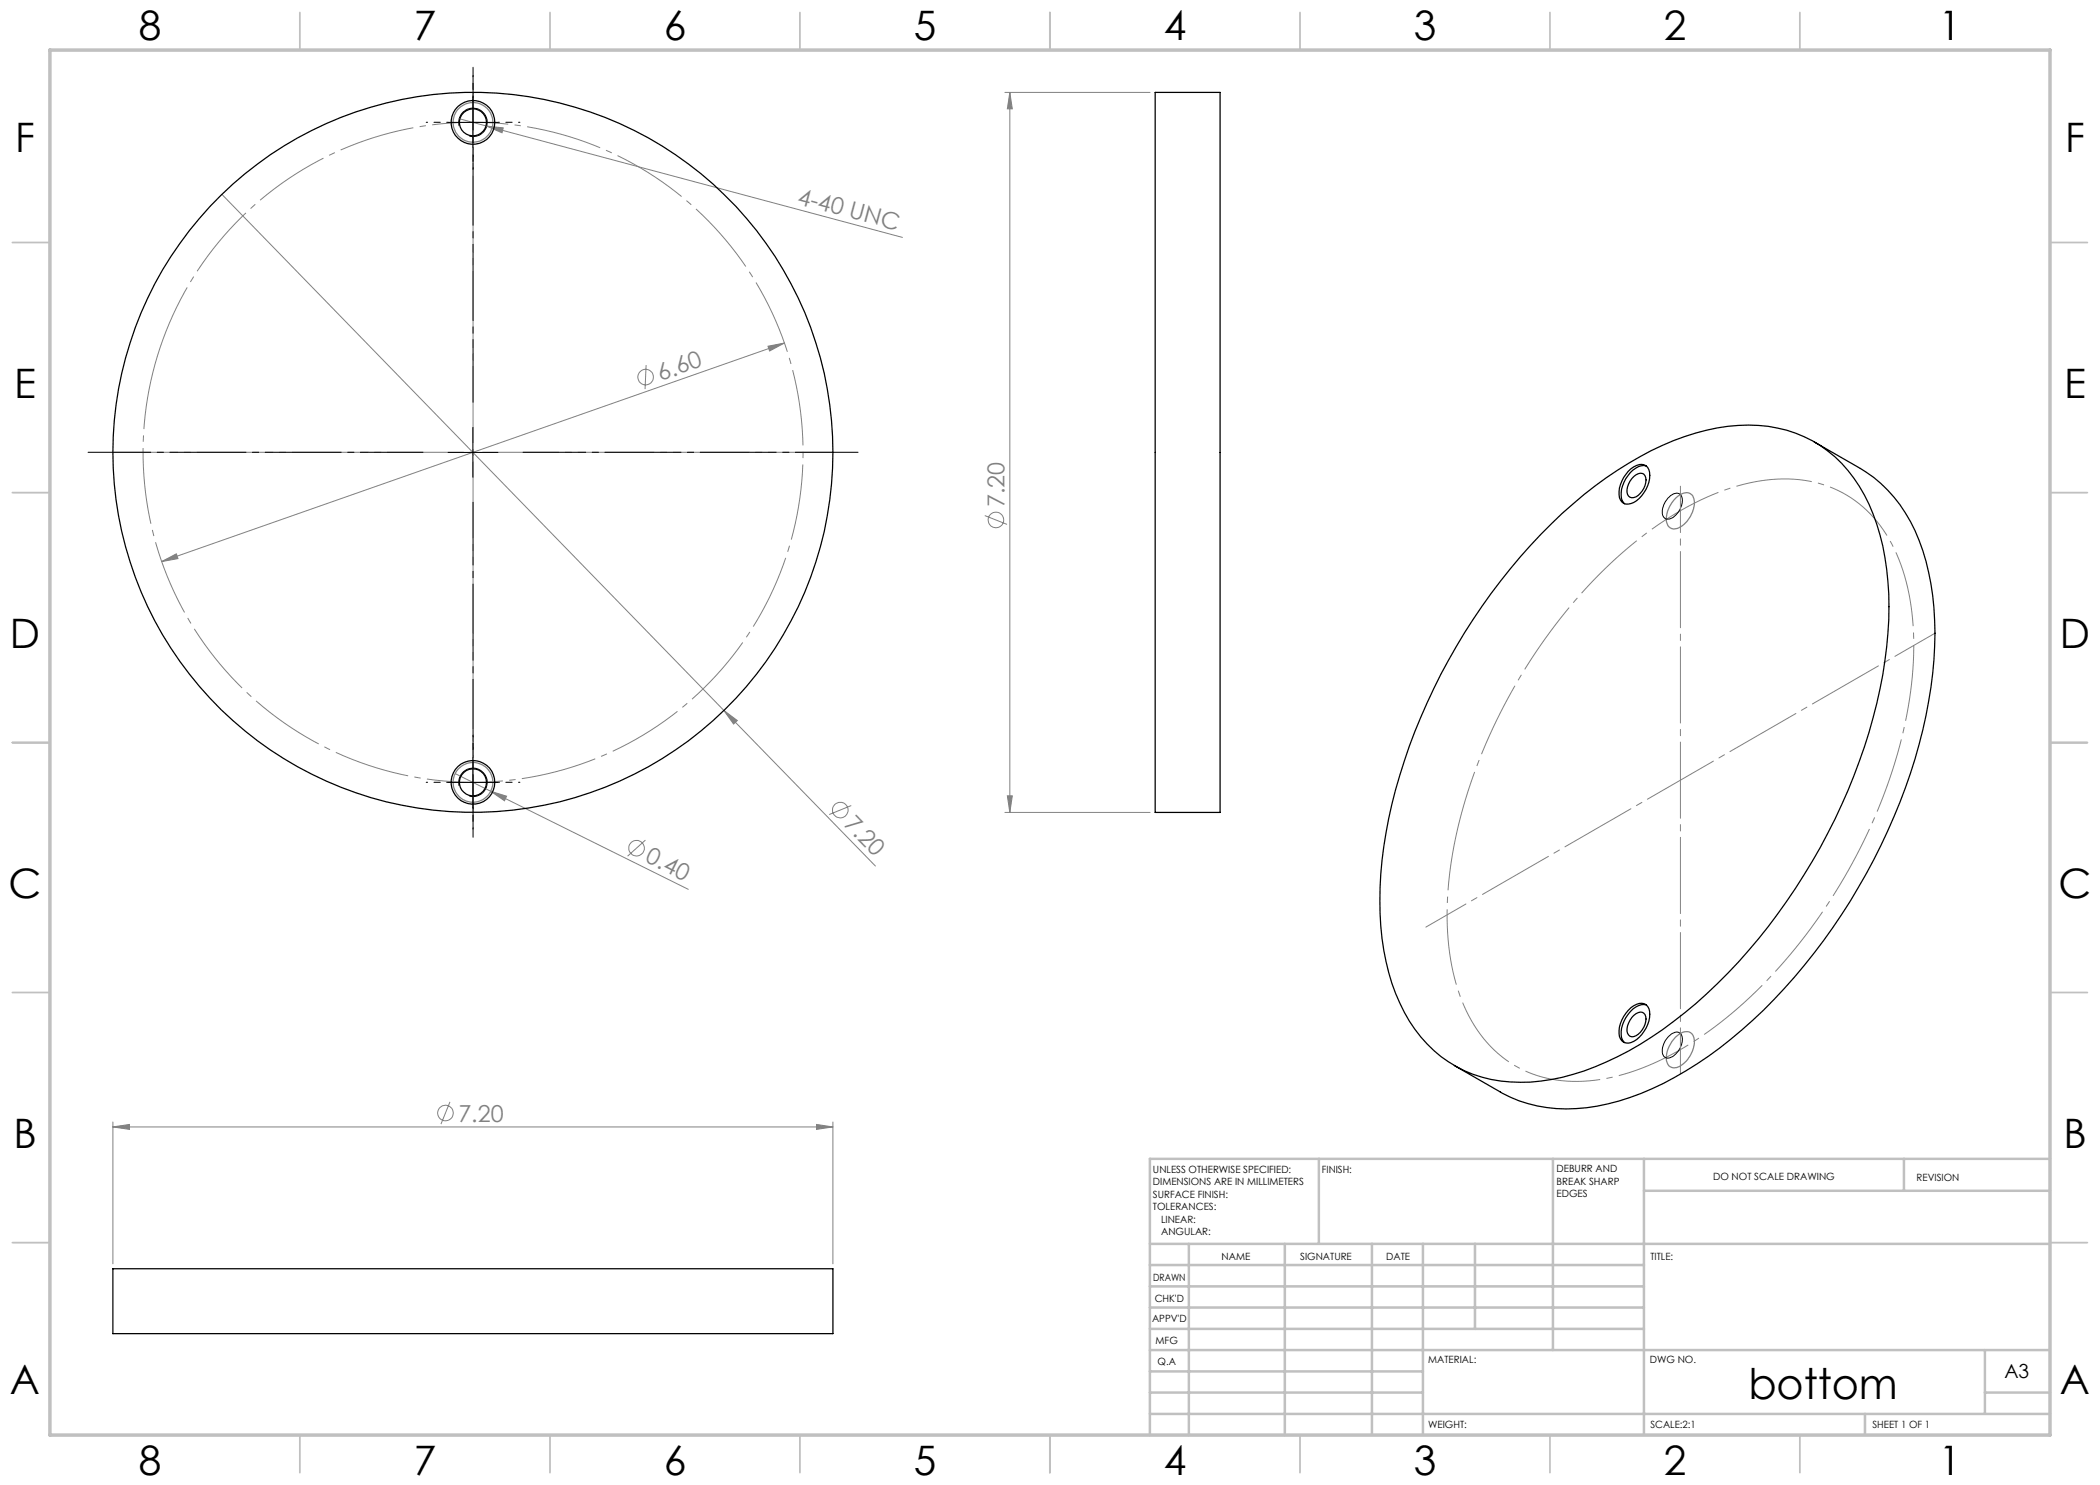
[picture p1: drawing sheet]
<svg xmlns="http://www.w3.org/2000/svg" width="420mm" height="297mm" viewBox="0 0 420 297" stroke-linecap="round" stroke-linejoin="round" font-family="sans-serif">
<g fill="none" stroke="#808080" stroke-width=".2">
<path d="M201 18.5h29M202 18.5l.5 3.3h-1zM202 18.5v144M44.4 38.9l100.4 103.2M91.8 23.7l5.5 1.5M97.3 25.2l3.3 .4-.2 1zM97.3 25.2l83.2 22.3M129.2 73l-.2 4.8M153.6 69.2l3.3-.6-3 1.6zM156.9 68.6l-124.6 43.7M32.3 112.3l3-1.5 .3 .9zM197 103.1l4.4 1.8"/>
<path d="M91.1 154.7l46.6 23.2M98.1 158.3l3.2 .9-.4 1zM144.8 142.1l2.7 2-.8 .7zM144.8 142.1l30.3 31.1M201.5 159.2h1l-.5 3.3zM129.1 168l-3.6 3.2M170.3 161.1l-4.5 1.8M201 162.5h29M22.6 225.4l3.3-.5v1zM22.6 224.4v28.4M22.6 225.4h144M90 220.4l-1.8 4.4"/>
<path d="M163.3 224.9l3.3 .5-3.3 .5zM166.6 224.4v28.4"/>
<circle cx="129.1" cy="75.4" r="1.56"/>
<circle cx="199.2" cy="104" r="1.56"/>
<circle cx="127.3" cy="169.6" r="1.55"/>
<circle cx="168" cy="162" r="1.56"/>
<circle cx="89.1" cy="222.6" r="1.56"/>
</g>
<g fill="none" stroke="#808080" stroke-width=".25">
<path d="M335.1 99.7a2.46 2.46 0 0 1 3.1-.9 3.1 3.1 0 0 1 .3 3.5 4.9 4.9 0 0 1-3.8 3.5 2.06 2.06 0 0 1-1.4-2.8l.7-1.8zM335.1 207.4a2.46 2.46 0 0 1 3.1-.8 3.1 3.1 0 0 1 .3 3.5 5.2 5.2 0 0 1-3.6 3.5 1.83 1.83 0 0 1-1.6-2.5l.5-1.8z"/>
<circle cx="94.6" cy="24.5" r="4"/>
<circle cx="94.6" cy="156.5" r="4"/>
</g>
<path d="M291.5 166a109.1 109.1 0 0 1 34.1-56.4 58.5 58.5 0 0 1 24.1-13 26 26 0 0 1 20.5 3 27.7 27.7 0 0 1 11.1 16.9 63.3 63.3 0 0 1-.6 29.5 109.1 109.1 0 0 1-34.1 56.5 58.5 58.5 0 0 1-24.2 12.9 26 26 0 0 1-20.4-2.9 27.7 27.7 0 0 1-11.1-16.9 63.3 63.3 0 0 1 .6-29.6" fill="none" stroke="#808080" stroke-width=".2" stroke-dasharray="15.2 1.3 1.3 1.3" stroke-dashoffset="3.1" stroke-linecap="butt"/>
<path d="M31.5 71.2a66 66 0 0 1 110.6-26.6 66 66 0 0 1-30.4 109.6 66 66 0 0 1-81.1-79.7l.9-3.3" fill="none" stroke="#808080" stroke-width=".2" stroke-dasharray="15.2 1.3 1.3 1.3" stroke-dashoffset=".3" stroke-linecap="butt"/>
<path d="M94.6 19.5v10M89.6 24.5h10M91.8 25.2a2.84 2.84 0 0 1 2.5-3.6 2.84 2.84 0 0 1 3.1 3.1 2.84 2.84 0 0 1-3.5 2.5M89.6 90.5h10M94.6 85.5v10M333.6 99.6a1.75 1.75 0 0 1 2.6-.6 3.2 3.2 0 0 1-.7 3.7 2.05 2.05 0 0 1-2.5 .9 2.77 2.77 0 0 1 .2-3.4zM89.6 156.5h10M91.8 157.2a2.83 2.83 0 0 1 2.5-3.6 2.83 2.83 0 0 1 3.1 3.1 2.83 2.83 0 0 1-3.5 2.5M94.6 151.5v10M333.6 207.4a1.82 1.82 0 0 1 2.5-.7 3.2 3.2 0 0 1-.8 3.9 1.72 1.72 0 0 1-2.6 .6 3.5 3.5 0 0 1 .9-3.8z" fill="none" stroke="#000" stroke-width=".2"/>
<g fill="none" stroke="#c0c0c0" stroke-width=".35">
<path d="M60 2.5v7.5M110 2.5v7.5M160 2.5v7.5M210 2.5v7.5M260 2.5v7.5M310 2.5v7.5M360 2.5v7.5M2.5 48.5h7.5M410 48.5h7.5M2.5 98.5h7.5M410 98.5h7.5M2.5 148.5h7.5"/>
<path d="M410 148.5h7.5M2.5 198.5h7.5M410 198.5h7.5M2.5 248.5h7.5M410 248.5h7.5M60 287v7.5M110 287v7.5M160 287v7.5M210 287v7.5M260 287v7.5M310 287v7.5M360 287v7.5"/>
</g>
<g fill="none" stroke="#c0c0c0" stroke-width=".5">
<path d="M263.8 231.8v17M310.6 231.8v38.2M328.8 231.8v55.2M328.8 238.2h81.2M380.8 231.8v6.4M410 231.8h-180v55.2M230 248.8h180M230 257.3h98.8M230 253h98.8M237.8 248.8v38.2M257 248.8v38.2M274.4 248.8v38.2"/>
<path d="M284.6 248.8v38.2M295 248.8v17M230 265.8h98.8M230 261.5h98.8M230 278.5h54.6M230 274.3h54.6M230 270h180M397 278.5h13M397 270v12.8M230 282.8h180M373 282.8v4.2"/>
</g>
<path d="M10 10h400v277h-400z" fill="none" stroke="#c0c0c0" stroke-width=".7"/>
<path d="M336.1 97.2v117.6M387 126.6l-101.8 58.8" fill="none" stroke="#808080" stroke-width=".2" stroke-dasharray="15.2 1.3 1.3 1.3" stroke-dashoffset="6"/>
<path d="M94.6 18.5v144M166.6 90.5h-144" fill="none" stroke="#808080" stroke-width=".2" stroke-dasharray="15.2 1.3 1.3 1.3" stroke-dashoffset="2.3"/>
<path d="M94.6 19.5v-4.4M89.6 24.5h-4.4M94.6 29.5v4.3M99.6 24.5h4.4M89.6 156.5h-4.4M94.6 151.5v-4.4M99.6 156.5h4.4M94.6 161.5v4.3" fill="none" stroke="#000" stroke-width=".2" stroke-dasharray="15.2 1.3 1.3 1.3" stroke-dashoffset="15"/>
<path d="M84.6 90.5h-67M94.6 80.5v-67M104.6 90.5h67M94.6 100.5v67" fill="none" stroke="#000" stroke-width=".2" stroke-dasharray="15.2 1.3 1.3 1.3" stroke-dashoffset="2.7"/>
<g fill="#808080">
<path d="M144.8 142.1l2.7 2-.8 .7z"/>
<path d="M98.1 158.3l3.2 .9-.4 1z"/>
<path d="M97.3 25.2l3.3 .4-.2 1z"/>
<path d="M163.3 224.9l3.3 .5-3.3 .5zM22.6 225.4l3.3-.5v1z"/>
<path d="M32.3 112.3l3.3-.6-.3-.9zM153.6 69.2l.3 1 3-1.6z"/>
<path d="M202 18.5l.5 3.3h-1zM201.5 159.2h1l-.5 3.3z"/>
</g>
<g fill="none" stroke="#000" stroke-width=".25">
<path d="M231 18.5h13v144h-13zM325.6 94.3a3.1 3.1 0 0 1 3.6-1.1 3.1 3.1 0 0 1 .6 3.2 6.3 6.3 0 0 1-3.6 4.3 1.69 1.69 0 0 1-2.4-1.7 6.6 6.6 0 0 1 1.8-4.7zM326.7 95.3a1.39 1.39 0 0 1 2.3-.2 3.7 3.7 0 0 1-2.3 4.4 1.19 1.19 0 0 1-1.3-1.6 4.5 4.5 0 0 1 1.3-2.6zM329.2 93.2a3.5 3.5 0 0 0-3.6 1.9 5.2 5.2 0 0 0-1.1 5.2l.4 .4M362.9 88.4l9.2 5.3a28.5 28.5 0 0 1 12.5 16.4 63 63 0 0 1 1.1 30.2 117.3 117.3 0 0 1-21 47.8 97.6 97.6 0 0 1-27.5 26.1 48.7 48.7 0 0 1-21.9 7.5 26.9 26.9 0 0 1-15.2-3.3l-9.2-5.3M308.2 106.9a78.5 78.5 0 0 1 26.5-18.8 36.3 36.3 0 0 1 20.8-2.5 25.6 25.6 0 0 1 18.3 15.3 54.8 54.8 0 0 1 3.5 28.5 112.8 112.8 0 0 1-18.2 48.2 102.6 102.6 0 0 1-31.1 31.3 49.1 49.1 0 0 1-21.9 7.5 25.4 25.4 0 0 1-21.9-9 38 38 0 0 1-7.8-19.7 81.6 81.6 0 0 1 4.5-35.6 121.4 121.4 0 0 1 27.3-45.2zM325.6 202.1a3 3 0 0 1 3.6-1.2 3.1 3.1 0 0 1 .6 3.3 6.1 6.1 0 0 1-4.2 4.4 1.76 1.76 0 0 1-1.8-1.9 6.4 6.4 0 0 1 1.8-4.6zM326.7 203.1a1.39 1.39 0 0 1 2.3-.2 3.6 3.6 0 0 1-2.6 4.5 1.53 1.53 0 0 1-.9-2.2 4.9 4.9 0 0 1 1.2-2.1zM329.2 201a3.5 3.5 0 0 0-3.6 1.9 5.2 5.2 0 0 0-1.1 5.1l.4 .5M22.6 253.7h144v13h-144z"/>
<circle cx="94.6" cy="24.5" r="4.4"/>
<circle cx="94.6" cy="24.5" r="2.7"/>
<circle cx="94.6" cy="90.5" r="72"/>
<circle cx="94.6" cy="156.5" r="2.71"/>
<circle cx="94.6" cy="156.5" r="4.4"/>
</g>
<text font-size="8.5" x="349.7" y="279.7">bottom</text>
<g font-size="8.1">
<text x="27.8" y="8">8</text>
<text x="82.8" y="8">7</text>
<text x="132.8" y="8">6</text>
<text x="182.8" y="8">5</text>
<text x="232.8" y="8">4</text>
<text x="282.8" y="8">3</text>
<text x="332.8" y="8">2</text>
<text x="387.8" y="8">1</text>
<text x="3" y="30.4">F</text>
<text x="413" y="30.4">F</text>
<text x="2.8" y="79.6">E</text>
<text x="412.8" y="79.6">E</text>
<text x="2" y="129.6">D</text>
<text x="412" y="129.6">D</text>
<text x="1.7" y="179.6">C</text>
<text x="411.7" y="179.6">C</text>
<text x="2.7" y="229.6">B</text>
<text x="412.7" y="229.6">B</text>
<text x="2" y="278.9">A</text>
<text x="412" y="278.9">A</text>
<text x="27.8" y="295">8</text>
<text x="82.8" y="295">7</text>
<text x="132.8" y="295">6</text>
<text x="182.8" y="295">5</text>
<text x="232.8" y="295">4</text>
<text x="282.8" y="295">3</text>
<text x="332.8" y="295">2</text>
<text x="387.8" y="295">1</text>
</g>
<g font-size="4.7" fill="#808080">
<text x="159.3" y="40.8" transform="rotate(15 159.3 40.8)">4-40 UNC</text>
<text x="132.1" y="76.2" transform="rotate(-19 132.1 76.2)">6.60</text>
<text x="200.9" y="101.4" transform="rotate(-90 200.9 101.4)">7.20</text>
<text x="168.6" y="165" transform="rotate(46 168.6 165)">7.20</text>
<text x="128.9" y="172.3" transform="rotate(26 128.9 172.3)">0.40</text>
<text x="91.7" y="224.3">7.20</text>
</g>
<text font-size="3.9" x="400.9" y="275.5">A3</text>
<g font-size="2">
<text x="230.6" y="234.6">UNLESS OTHERWISE SPECIFIED:</text>
<text x="230.6" y="237.1">DIMENSIONS ARE IN MILLIMETERS</text>
<text x="230.6" y="239.6">SURFACE FINISH:</text>
<text x="264.4" y="234.6">FINISH:</text>
<text x="311.3" y="234.5">DEBURR AND</text>
<text x="311.3" y="237">BREAK SHARP</text>
<text x="311.3" y="239.5">EDGES</text>
<text x="342.6" y="236">DO NOT SCALE DRAWING</text>
<text x="383.3" y="236.2">REVISION</text>
<text x="230.6" y="242.1">TOLERANCES:</text>
<text x="232.2" y="244.6">LINEAR:</text>
<text x="232.2" y="247.1">ANGULAR:</text>
<text x="244.3" y="252">NAME</text>
<text x="260" y="251.9">SIGNATURE</text>
<text x="277.2" y="251.9">DATE</text>
<text x="330.1" y="251.9">TITLE:</text>
<text x="230.6" y="256.1">DRAWN</text>
<text x="230.9" y="260.3">CHK'D</text>
<text x="230.4" y="264.4">APPV'D</text>
<text x="231.1" y="268.8">MFG</text>
<text x="231.5" y="273">Q.A</text>
<text x="285.6" y="272.5">MATERIAL:</text>
<text x="330" y="272.5">DWG NO.</text>
<text x="285.6" y="285.5">WEIGHT:</text>
<text x="330.1" y="285.6">SCALE:2:1</text>
<text x="374.5" y="285.6">SHEET 1 OF 1</text>
</g>
</svg>
